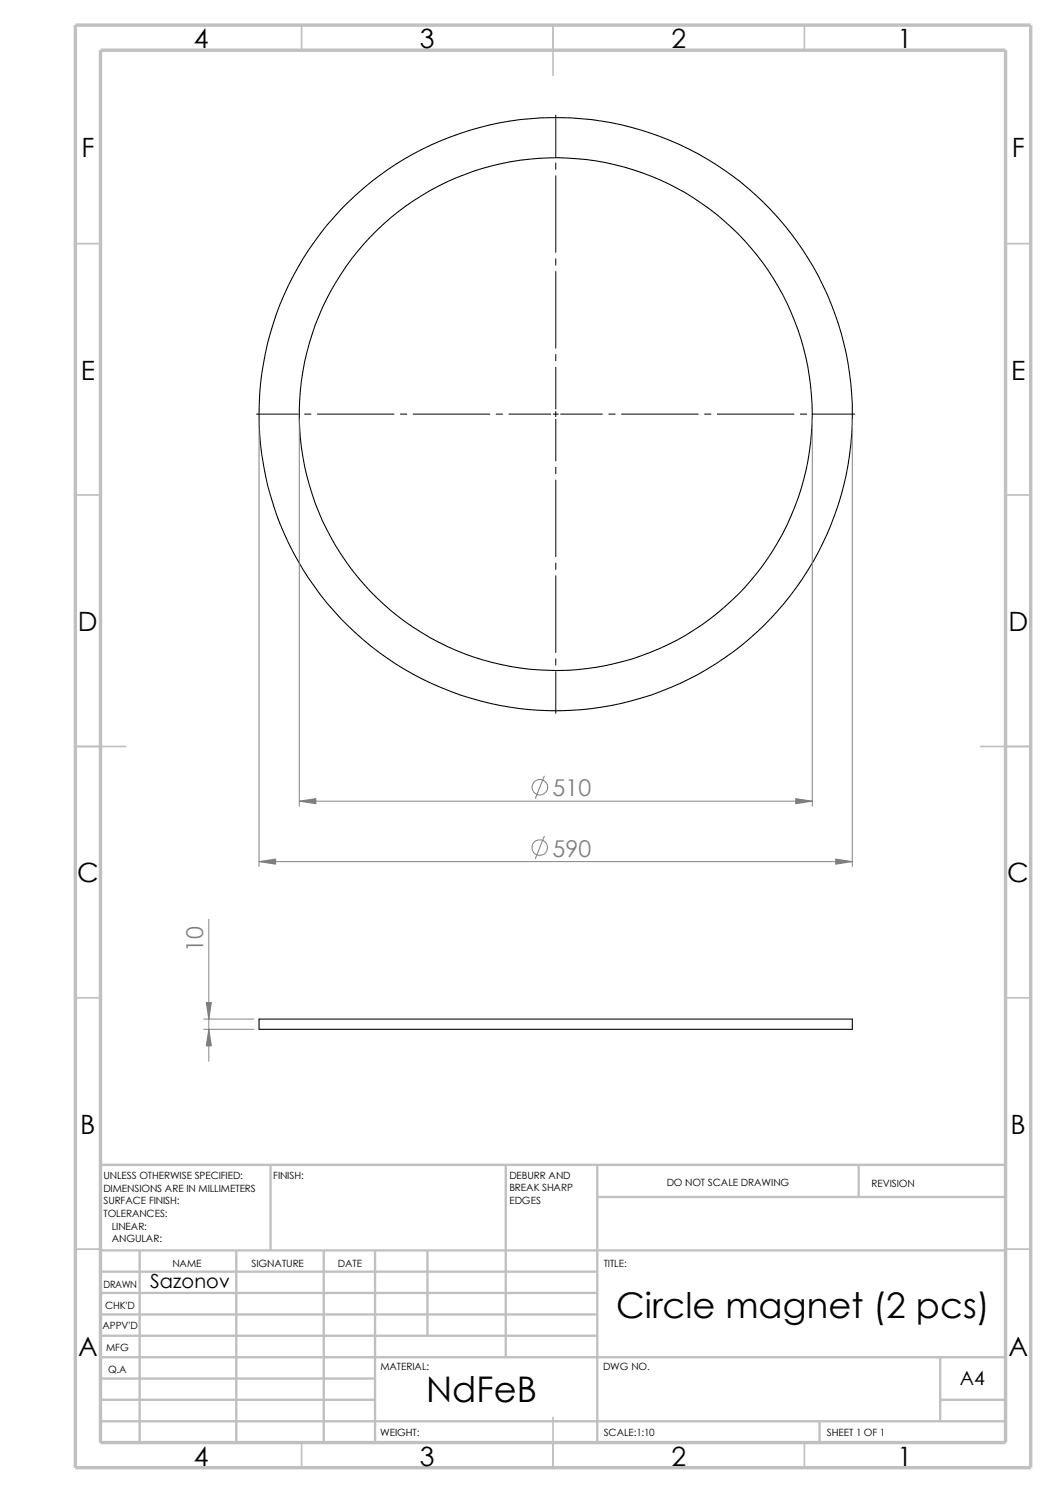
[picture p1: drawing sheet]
<svg xmlns="http://www.w3.org/2000/svg" width="210mm" height="297mm" viewBox="0 0 210 297" stroke-linecap="round" stroke-linejoin="round" font-family="sans-serif">
<g fill="none" stroke="#c0c0c0" stroke-width=".34">
<path d="M60 5v5M110 5v10M160 5v5M15 48.5h5M200 48.5h5M15 98.5h5M200 98.5h5M15 148.5h10M195 148.5h10M15 198.5h5M200 198.5h5M15 248.5h5"/>
<path d="M200 248.5h5M60 287v5M110 282v10M160 287v5"/>
</g>
<g fill="none" stroke="#c0c0c0" stroke-width=".47">
<path d="M53.8 231.7v17.1M100.6 231.7v38.3M118.8 238.1h81.2M118.8 231.7v55.3M170.8 231.7v6.4M200 231.7h-180v55.3M20 253h98.8M20 257.2h98.8M20 248.8h180M27.8 248.8v38.2M47 248.8v38.2M64.4 248.8v38.2"/>
<path d="M74.6 248.8v38.2M85 248.8v16.9M20 270h180M20 274.2h54.6M20 278.5h54.6M20 261.5h98.8M20 265.7h98.8M187 270v12.7M187 278.5h13M20 282.7h180M163 282.7v4.3"/>
</g>
<path d="M15 5h190v287h-190zM20 10h180v277h-180z" fill="none" stroke="#c0c0c0" stroke-width=".68" stroke-linecap="butt"/>
<g fill="none" stroke="#000" stroke-width=".21">
<path d="M51.5 202.7h118v2.1h-118z"/>
<circle cx="110.5" cy="82.4" r="59"/>
<circle cx="110.5" cy="82.4" r="51"/>
</g>
<g fill="none" stroke="#808080" stroke-width=".2">
<path d="M51.5 83.4v89M59.5 83.4v77M161.5 83.4v77M169.5 83.4v89M59.5 159.4h102M108.2 154.4l-1.7 4.4M51.5 171.4h118M108.2 166.4l-1.7 4.4M41.5 182.9v28.2M40.5 202.7h10M40.5 204.8h10"/>
<circle cx="107.4" cy="156.6" r="1.55"/>
<circle cx="107.3" cy="168.6" r="1.56"/>
</g>
<g fill="#808080" stroke="#808080" stroke-width=".2">
<path d="M41 199.4h1l-.5 3.3z"/>
<path d="M41.5 204.8l.5 3.3h-1z"/>
<path d="M59.5 159.4l3.3-.5v1z"/>
<path d="M158.2 158.9l3.3 .5-3.3 .5z"/>
<path d="M51.5 171.4l3.3-.5v1z"/>
<path d="M166.2 170.9l3.3 .5-3.3 .5z"/>
</g>
<g fill="none" stroke="#000" stroke-width=".2">
<path d="M110.5 22.9v8.3M110.5 32.4v1.3M110.5 35v15.2M110.5 51.5v1.2M110.5 54v15.3M110.5 70.5v1.3M110.5 73.1v8.3M51 82.4h8.3M60.6 82.4h1.2M63.1 82.4h15.3M79.6 82.4h1.3M82.2 82.4h15.2"/>
<path d="M98.7 82.4h1.2M101.2 82.4h8.3M110 82.4h1M110.5 81.9v1M110.5 83.4v8.3M110.5 93v1.2M110.5 95.5v15.2M111.5 82.4h8.3M121.1 82.4h1.2M123.6 82.4h15.3M140.1 82.4h1.3M142.7 82.4h15.2"/>
<path d="M159.2 82.4h1.2M161.7 82.4h8.3M110.5 112v1.3M110.5 114.6v15.2M110.5 131.1v1.2M110.5 133.6v8.3"/>
</g>
<g font-size="7">
<text x="122.6" y="262.3">Circle magnet (2 pcs)</text>
<text x="84.8" y="279">NdFeB</text>
</g>
<g font-size="5.3">
<text x="38.5" y="9.6">4</text>
<text x="83.5" y="9.6">3</text>
<text x="133.5" y="9.6">2</text>
<text x="178.5" y="9.6">1</text>
<text x="16.2" y="31.3">F</text>
<text x="201.2" y="31.3">F</text>
<text x="16" y="75.6">E</text>
<text x="201.1" y="75.6">E</text>
<text x="15.5" y="125.6">D</text>
<text x="200.6" y="125.6">D</text>
<text x="15.3" y="175.6">C</text>
<text x="200.3" y="175.6">C</text>
<text x="16" y="225.6">B</text>
<text x="201" y="225.6">B</text>
<text x="15.5" y="269.8">A</text>
<text x="200.5" y="269.8">A</text>
<text x="38.5" y="291.6">4</text>
<text x="83.5" y="291.6">3</text>
<text x="133.5" y="291.6">2</text>
<text x="178.5" y="291.6">1</text>
</g>
<g font-size="4.6" fill="#808080">
<text x="109.9" y="158.4">510</text>
<text x="109.9" y="170.4">590</text>
<text x="40.4" y="189.3" transform="rotate(-90 40.4 189.3)">10</text>
</g>
<g font-size="3.9">
<text x="29.8" y="256.2">Sazonov</text>
<text x="190.9" y="275.5">A4</text>
</g>
<g font-size="2">
<text x="20.6" y="234.6">UNLESS OTHERWISE SPECIFIED:</text>
<text x="20.6" y="237.1">DIMENSIONS ARE IN MILLIMETERS</text>
<text x="20.6" y="239.6">SURFACE FINISH:</text>
<text x="54.4" y="234.6">FINISH:</text>
<text x="101.3" y="239.5">EDGES</text>
<text x="101.3" y="234.5">DEBURR AND</text>
<text x="101.3" y="237">BREAK SHARP</text>
<text x="132.6" y="236">DO NOT SCALE DRAWING</text>
<text x="173.3" y="236.2">REVISION</text>
<text x="20.6" y="242.1">TOLERANCES:</text>
<text x="22.2" y="244.6">LINEAR:</text>
<text x="22.2" y="247.1">ANGULAR:</text>
<text x="50" y="252">SIGNATURE</text>
<text x="67.2" y="252">DATE</text>
<text x="120.1" y="252">TITLE:</text>
<text x="20.6" y="256.2">DRAWN</text>
<text x="34.3" y="252.1">NAME</text>
<text x="20.9" y="260.4">CHK'D</text>
<text x="20.4" y="264.5">APPV'D</text>
<text x="21.1" y="268.8">MFG</text>
<text x="21.5" y="273.1">Q.A</text>
<text x="75.6" y="272.5">MATERIAL:</text>
<text x="119.9" y="272.5">DWG NO.</text>
<text x="75.6" y="285.6">WEIGHT:</text>
<text x="120.1" y="285.6">SCALE:1:10</text>
<text x="164.5" y="285.6">SHEET 1 OF 1</text>
</g>
</svg>
